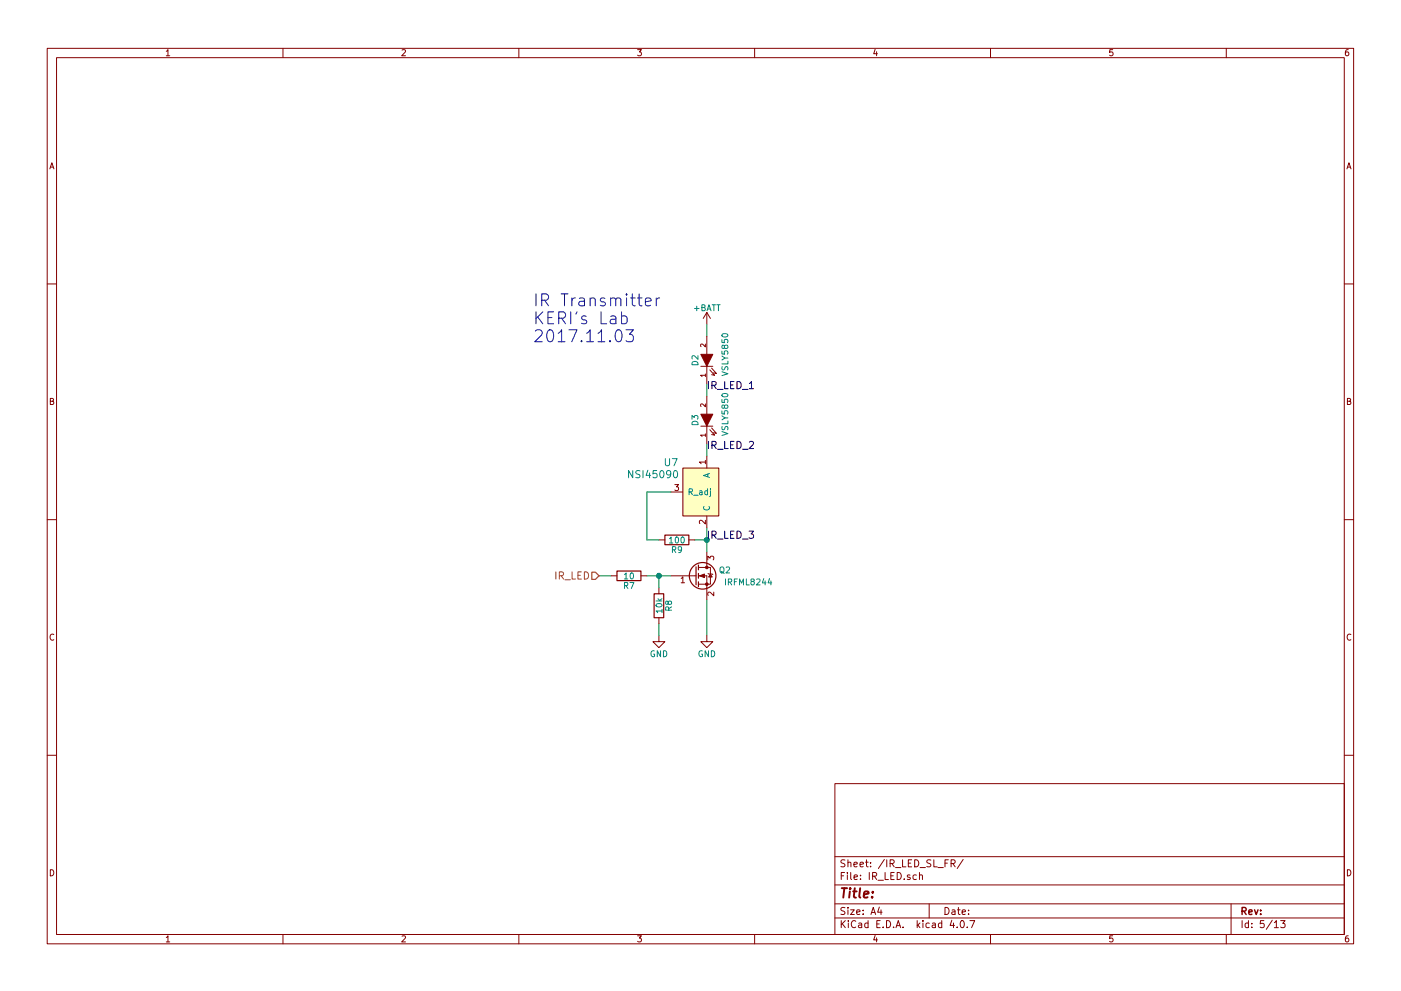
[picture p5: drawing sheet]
EESchema Schematic File Version 2
LIBS:KERISEv1-rescue
LIBS:74xgxx
LIBS:74xx
LIBS:ac-dc
LIBS:actel
LIBS:adc-dac
LIBS:Altera
LIBS:analog_devices
LIBS:analog_switches
LIBS:atmel
LIBS:audio
LIBS:brooktre
LIBS:cmos_ieee
LIBS:cmos4000
LIBS:conn
LIBS:contrib
LIBS:cypress
LIBS:dc-dc
LIBS:device
LIBS:digital-audio
LIBS:diode
LIBS:display
LIBS:dsp
LIBS:elec-unifil
LIBS:ESD_Protection
LIBS:ftdi
LIBS:gennum
LIBS:hc11
LIBS:intel
LIBS:interface
LIBS:ir
LIBS:Lattice
LIBS:linear
LIBS:maxim
LIBS:memory
LIBS:microchip
LIBS:microchip_dspic33dsc
LIBS:microchip_pic10mcu
LIBS:microchip_pic12mcu
LIBS:microchip_pic16mcu
LIBS:microchip_pic18mcu
LIBS:microchip_pic32mcu
LIBS:microcontrollers
LIBS:motor_drivers
LIBS:motorola
LIBS:msp430
LIBS:nordicsemi
LIBS:nxp_armmcu
LIBS:onsemi
LIBS:opto
LIBS:Oscillators
LIBS:philips
LIBS:power
LIBS:Power_Management
LIBS:powerint
LIBS:pspice
LIBS:references
LIBS:regul
LIBS:relays
LIBS:rfcom
LIBS:sensors
LIBS:silabs
LIBS:siliconi
LIBS:stm8
LIBS:stm32
LIBS:supertex
LIBS:switches
LIBS:texas
LIBS:transf
LIBS:transistors
LIBS:ttl_ieee
LIBS:valves
LIBS:video
LIBS:Xicor
LIBS:xilinx
LIBS:Zilog
LIBS:KERISEv1
LIBS:KERISEv1-cache
EELAYER 25 0
EELAYER END
$Descr A4 11693 8268
encoding utf-8
Sheet 5 13
Title ""
Date ""
Rev ""
Comp ""
Comment1 ""
Comment2 ""
Comment3 ""
Comment4 ""
$EndDescr
$Comp
L Q_NMOS_GSD Q2
U 1 1
P 5800 4800
AR Path="/57CEFE78/57CF03B8" Ref="Q2"  Part="1" 
AR Path="/57CF2D36/57CF03B8" Ref="Q3"  Part="1" 
F 0 "Q2" H 6100 4850 50  0000 R CNN
F 1 "IRFML8244" H 6450 4750 50  0000 R CNN
F 2 "TO_SOT_Packages_SMD:SOT-23" H 6000 4900 50  0001 C CNN
F 3 "" H 5800 4800 50  0000 C CNN
	1    5800 4800
	1    0    0    -1  
$EndComp
Wire Wire Line
	5100 4800 5000 4800
$Comp
L LED-RESCUE-KERISEv1 D3
U 1 1
P 5900 3500
AR Path="/57CEFE78/57CF03C6" Ref="D3"  Part="1" 
AR Path="/57CF2D36/57CF03C6" Ref="D9"  Part="1" 
F 0 "D3" H 5900 3600 50  0000 C CNN
F 1 "VSLY5850" H 5950 3350 50  0000 C CNN
F 2 "kerikun11:LED-5MM_Angle" H 5900 3500 50  0001 C CNN
F 3 "" H 5900 3500 50  0000 C CNN
	1    5900 3500
	0    -1   -1   0   
$EndComp
$Comp
L +BATT #PWR56
U 1 1
P 5900 2700
AR Path="/57CEFE78/57CF03CD" Ref="#PWR56"  Part="1" 
AR Path="/57CF2D36/57CF03CD" Ref="#PWR79"  Part="1" 
F 0 "#PWR56" H 5900 2550 50  0001 C CNN
F 1 "+BATT" H 5900 2840 50  0000 C CNN
F 2 "" H 5900 2700 50  0000 C CNN
F 3 "" H 5900 2700 50  0000 C CNN
	1    5900 2700
	1    0    0    -1  
$EndComp
Wire Wire Line
	5900 2700 5900 2800
$Comp
L R R7
U 1 1
P 5250 4800
AR Path="/57CEFE78/57CF03D4" Ref="R7"  Part="1" 
AR Path="/57CF2D36/57CF03D4" Ref="R18"  Part="1" 
F 0 "R7" V 5330 4800 50  0000 C CNN
F 1 "10" V 5250 4800 50  0000 C CNN
F 2 "Resistors_SMD:R_0603" V 5180 4800 50  0001 C CNN
F 3 "" H 5250 4800 50  0000 C CNN
	1    5250 4800
	0    1    1    0   
$EndComp
Wire Wire Line
	5400 4800 5600 4800
Text HLabel 5000 4800 0    60   Input ~ 0
IR_LED
Wire Wire Line
	5900 5000 5900 5300
$Comp
L LED-RESCUE-KERISEv1 D2
U 1 1
P 5900 3000
AR Path="/57CEFE78/57CF03DE" Ref="D2"  Part="1" 
AR Path="/57CF2D36/57CF03DE" Ref="D8"  Part="1" 
F 0 "D2" H 5900 3100 50  0000 C CNN
F 1 "VSLY5850" H 5950 2850 50  0000 C CNN
F 2 "kerikun11:LED-5MM_Angle" H 5900 3000 50  0001 C CNN
F 3 "" H 5900 3000 50  0000 C CNN
	1    5900 3000
	0    -1   -1   0   
$EndComp
Wire Wire Line
	5900 3200 5900 3300
$Comp
L NSI45090 U7
U 1 1
P 5900 4100
AR Path="/57CEFE78/57CF03E6" Ref="U7"  Part="1" 
AR Path="/57CF2D36/57CF03E6" Ref="U9"  Part="1" 
F 0 "U7" H 5600 4350 60  0000 C CNN
F 1 "NSI45090" H 5450 4250 60  0000 C CNN
F 2 "TO_SOT_Packages_SMD:TO-252-2Lead" H 5850 4600 100 0001 C CNN
F 3 "" H 5850 4600 100 0000 C CNN
	1    5900 4100
	1    0    0    -1  
$EndComp
$Comp
L R R9
U 1 1
P 5650 4500
AR Path="/57CEFE78/57CF03ED" Ref="R9"  Part="1" 
AR Path="/57CF2D36/57CF03ED" Ref="R20"  Part="1" 
F 0 "R9" V 5730 4500 50  0000 C CNN
F 1 "100" V 5650 4500 50  0000 C CNN
F 2 "Resistors_SMD:R_0603" V 5580 4500 50  0001 C CNN
F 3 "" H 5650 4500 50  0000 C CNN
	1    5650 4500
	0    1    1    0   
$EndComp
Wire Wire Line
	5900 4400 5900 4600
Connection ~ 5900 4500
Wire Wire Line
	5900 3700 5900 3800
Wire Wire Line
	5800 4500 5900 4500
Wire Wire Line
	5600 4100 5400 4100
Wire Wire Line
	5400 4100 5400 4500
Wire Wire Line
	5400 4500 5500 4500
Text Label 5900 3250 0    60   ~ 0
IR_LED_1
Text Label 5900 3750 0    60   ~ 0
IR_LED_2
Text Label 5900 4500 0    60   ~ 0
IR_LED_3
Text Notes 4450 2850 0    100  ~ 0
IR Transmitter\nKERI's Lab\n2017.11.03
$Comp
L R R8
U 1 1
P 5500 5050
AR Path="/57CEFE78/59FC4DF8" Ref="R8"  Part="1" 
AR Path="/57CF2D36/59FC4DF8" Ref="R19"  Part="1" 
F 0 "R8" V 5580 5050 50  0000 C CNN
F 1 "10k" V 5500 5050 50  0000 C CNN
F 2 "" V 5430 5050 50  0001 C CNN
F 3 "" H 5500 5050 50  0001 C CNN
	1    5500 5050
	1    0    0    -1  
$EndComp
$Comp
L GND #PWR57
U 1 1
P 5900 5300
AR Path="/57CEFE78/59FC4E28" Ref="#PWR57"  Part="1" 
AR Path="/57CF2D36/59FC4E28" Ref="#PWR80"  Part="1" 
F 0 "#PWR57" H 5900 5050 50  0001 C CNN
F 1 "GND" H 5900 5150 50  0000 C CNN
F 2 "" H 5900 5300 50  0000 C CNN
F 3 "" H 5900 5300 50  0000 C CNN
	1    5900 5300
	1    0    0    -1  
$EndComp
$Comp
L GND #PWR55
U 1 1
P 5500 5300
AR Path="/57CEFE78/59FC4E6D" Ref="#PWR55"  Part="1" 
AR Path="/57CF2D36/59FC4E6D" Ref="#PWR78"  Part="1" 
F 0 "#PWR55" H 5500 5050 50  0001 C CNN
F 1 "GND" H 5500 5150 50  0000 C CNN
F 2 "" H 5500 5300 50  0000 C CNN
F 3 "" H 5500 5300 50  0000 C CNN
	1    5500 5300
	1    0    0    -1  
$EndComp
Wire Wire Line
	5500 5300 5500 5200
Wire Wire Line
	5500 4800 5500 4900
Connection ~ 5500 4800
$EndSCHEMATC
